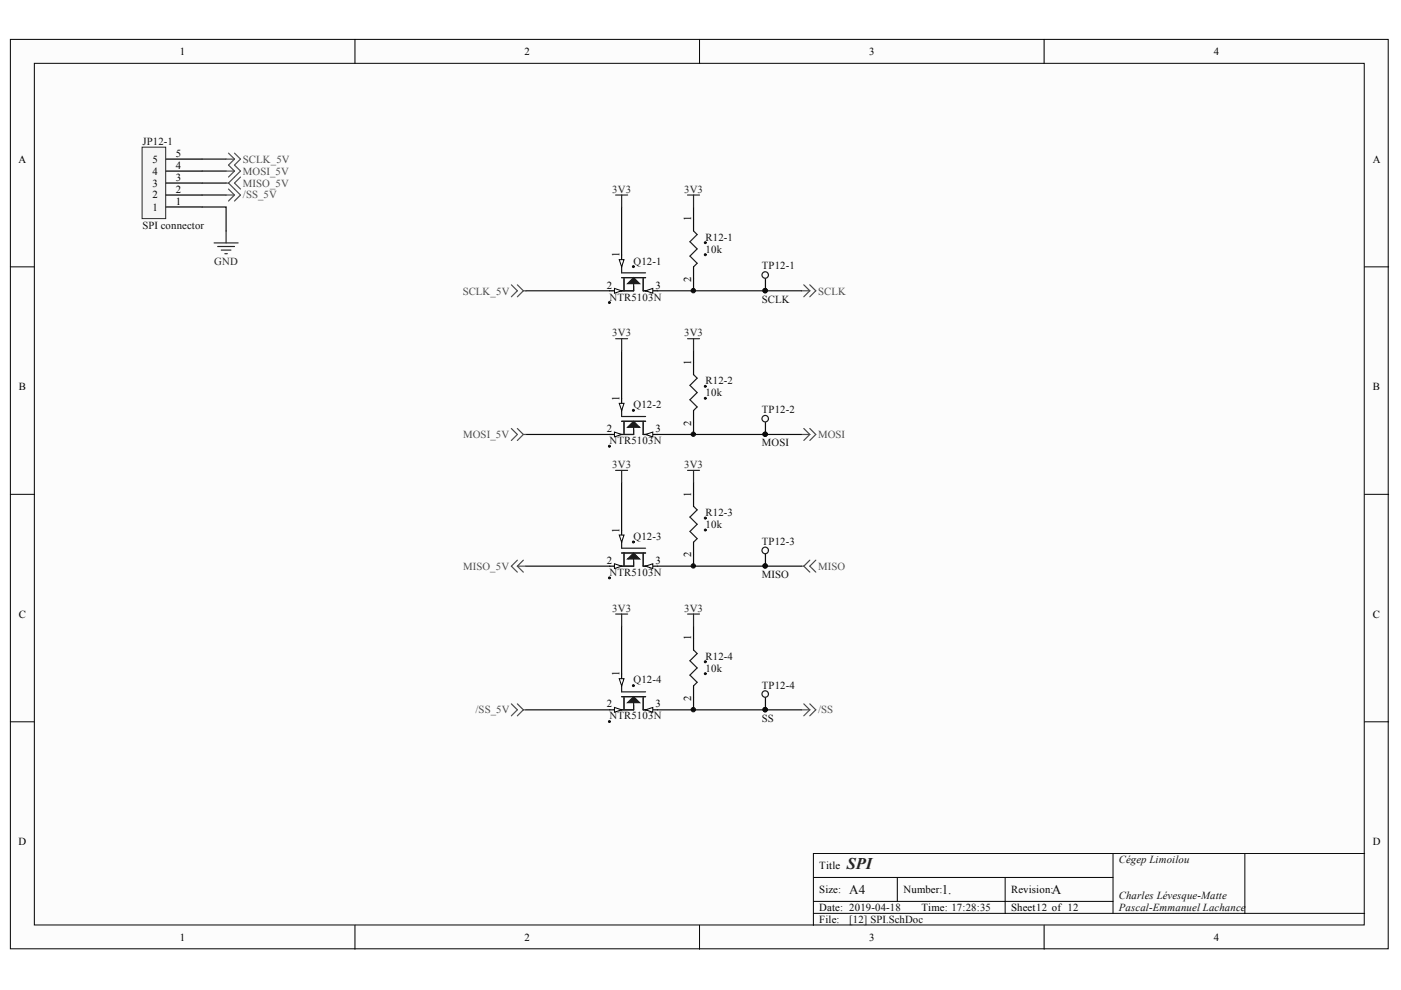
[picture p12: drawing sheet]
<svg xmlns="http://www.w3.org/2000/svg" width="297mm" height="210mm" viewBox="0 0 297 210" stroke-linecap="round" stroke-linejoin="round" font-family="sans-serif">
<g fill="#fcfcfc" stroke="#000" stroke-width=".21">
<path d="M2.2 8.4h292.1v192.8h-292.1z"/>
<path d="M7.3 13.4h281.9v182.7h-281.9z"/>
</g>
<g fill="none" stroke="#000" stroke-width=".21">
<path d="M75.3 8.4v5M148.3 8.4v5M221.4 8.4v5M2.2 56.6h5.1M289.3 56.6h5.1M2.2 104.8h5.1M289.3 104.8h5.1M2.2 153h5.1M289.3 153h5.1M75.3 196.2v5.1M148.3 196.2v5.1M172.5 186h63.5"/>
<path d="M172.5 193.7h116.8M172.5 191.1h63.5M190.2 186v5.1M213.1 186v7.7M221.4 196.2v5.1M236 181v12.7M263.9 181h-91.4v15.2M289.3 181h-25.4v12.7"/>
</g>
<path d="M30.1 31.2h5v15.2h-5z" fill="#f5f5f5" stroke="#262626" stroke-width=".21"/>
<path d="M35.2 38.8h7.7M35.2 36.3h7.7M35.2 33.7h7.7M35.2 41.4h7.7M35.2 43.9h7.7M131.8 54v2.6" fill="none" stroke="#000" stroke-width=".25"/>
<path d="M45.4 51.5h5.1M46.2 52.3h3.5M46.9 53h2.1M47.7 53.8h.5M47.9 49v2.5" fill="none" stroke="#262626" stroke-width=".25"/>
<path d="M42.9 38.8h5M42.9 36.3h5M42.9 33.7h5M42.9 43.9h5v5.1M42.9 41.4h5M131.8 43.9v10.1M147 43.9v2.5M147 59.1v2.6M111.5 61.7h17.8" fill="none" stroke="#0e0e0e" stroke-width=".25"/>
<path d="M47.9 33.7h1.8M47.9 36.3h1.8M47.9 38.8h.5M48.4 32.5l1.3 1.2M48.4 38.8l2.6 2.6-1.3 1.2M49.7 33.7l-1.3 1.3 1.3 1.3M49.7 32.5l1.3 1.2-1.3 1.3 1.3 1.3-2.6 2.5M49.7 36.3l-1.3 1.2M51 37.5l-1.3 1.3 1.3 1.3M47.9 41.4h1.8M48.4 40.1l1.3 1.3M49.7 41.4l-1.3 1.2" fill="none" stroke="#4c4c4c" stroke-width=".25"/>
<circle cx="147" cy="61.6" r=".46" fill="#0e0e0e" stroke="#0e0e0e" stroke-width=".21"/>
<path d="M133.1 60.1l1.2-1.2 1.3 1.2z" fill="#1c1c1c" stroke="#1c1c1c" stroke-width=".25"/>
<path d="M131.8 58.9h5.1M131.8 56.6v1.2h5.1M132.3 58.9v2.8M136.4 58.9v2.8h.5M134.3 60.1v1.6h-2.5" fill="none" stroke="#1c1c1c" stroke-width=".25"/>
<path d="M131.3 55.1h1l-.5 1.5z" fill="#fcfcfc" stroke="#000" stroke-width=".21"/>
<path d="M136.9 61.7h2.5" fill="none" stroke="#000" stroke-width=".25"/>
<path d="M136.9 61.7l1.5-.6v1.1z" fill="#fcfcfc" stroke="#000" stroke-width=".21"/>
<path d="M129.3 61.7h2.5" fill="none" stroke="#000" stroke-width=".25"/>
<path d="M130.3 61.1l1.5 .6-1.5 .5z" fill="#fcfcfc" stroke="#000" stroke-width=".21"/>
<g fill="#0e0e0e" stroke="#0e0e0e" stroke-width=".21">
<circle cx="134.3" cy="56.5" r=".2"/>
<circle cx="129.2" cy="64.1" r=".2"/>
<circle cx="149.5" cy="51.5" r=".2"/>
<circle cx="149.5" cy="54" r=".21"/>
<circle cx="162.2" cy="61.6" r=".47"/>
<circle cx="147" cy="92.1" r=".46"/>
</g>
<g fill="none" stroke="#1c1c1c" stroke-width=".25">
<path d="M147 49l.8 .7-1.5 1.6 1.5 1.5-1.5 1.5 1.5 1.5-.8 .8M131.8 89.3h5.1M131.8 87v1.3h5.1M132.3 89.3v2.8M134.3 90.6v1.5h-2.5M136.4 89.3v2.8h.5"/>
<circle cx="162.2" cy="58.3" r=".69"/>
</g>
<path d="M147 46.4v2.6M147 56.6v2.5M162.3 59.1v2.6M131.8 84.5v2.5" fill="none" stroke="#000" stroke-width=".25"/>
<path d="M130.5 41.4h2.6M131.8 41.4v2.5M145.8 41.4h2.5M147 41.4v2.5" fill="none" stroke="#262626" stroke-width=".25"/>
<path d="M108.4 60.4l1.3 1.3-1.3 1.2M109.7 60.4l1.3 1.3M111 61.7l-1.3 1.2M111 61.7h.5M169.9 61.7h1.8M170.4 60.4l1.3 1.3M171.7 61.7l-1.3 1.2M171.7 60.4l1.3 1.3-1.3 1.2" fill="none" stroke="#4c4c4c" stroke-width=".25"/>
<path d="M131.8 74.3v10.2M139.4 61.7h30.5M147 74.3v2.6M111.5 92.1h17.8M147 89.6v2.5" fill="none" stroke="#0e0e0e" stroke-width=".25"/>
<path d="M133.1 90.6l1.2-1.3 1.3 1.3z" fill="#1c1c1c" stroke="#1c1c1c" stroke-width=".25"/>
<path d="M131.3 85.5h1l-.5 1.5z" fill="#fcfcfc" stroke="#000" stroke-width=".21"/>
<path d="M136.9 92.1h2.5" fill="none" stroke="#000" stroke-width=".25"/>
<path d="M136.9 92.1l1.5-.5v1z" fill="#fcfcfc" stroke="#000" stroke-width=".21"/>
<path d="M129.3 92.1h2.5" fill="none" stroke="#000" stroke-width=".25"/>
<path d="M130.3 91.6l1.5 .5-1.5 .5z" fill="#fcfcfc" stroke="#000" stroke-width=".21"/>
<g fill="#0e0e0e" stroke="#0e0e0e" stroke-width=".21">
<circle cx="134.3" cy="87" r=".21"/>
<circle cx="129.2" cy="94.6" r=".21"/>
<circle cx="149.5" cy="81.9" r=".2"/>
<circle cx="149.5" cy="84.5" r=".2"/>
<circle cx="162.2" cy="92.1" r=".46"/>
<circle cx="147" cy="120" r=".46"/>
</g>
<g fill="none" stroke="#1c1c1c" stroke-width=".25">
<path d="M147 79.4l.8 .8-1.5 1.5 1.5 1.5-1.5 1.6 1.5 1.5-.8 .7M131.8 117.2h5.1M131.8 115v1.2h5.1M132.3 117.2v2.8M134.3 118.5v1.5h-2.5M136.4 117.2v2.8h.5"/>
<circle cx="162.2" cy="88.8" r=".69"/>
</g>
<path d="M147 76.9v2.5M147 87v2.6M162.3 89.6v2.5M131.8 112.4v2.6" fill="none" stroke="#000" stroke-width=".25"/>
<path d="M130.5 71.8h2.6M131.8 71.8v2.5M145.8 71.8h2.5M147 71.8v2.5" fill="none" stroke="#262626" stroke-width=".25"/>
<path d="M108.4 90.8l1.3 1.3-1.3 1.3M109.7 90.8l1.3 1.3M111 92.1l-1.3 1.3M111 92.1h.5M169.9 92.1h1.8M170.4 90.8l1.3 1.3M171.7 92.1l-1.3 1.3M171.7 90.8l1.3 1.3-1.3 1.3" fill="none" stroke="#4c4c4c" stroke-width=".25"/>
<path d="M139.4 92.1h30.5M131.8 102.3v10.1M147 102.3v2.5M147 117.5v2.5M111.5 120h17.8" fill="none" stroke="#0e0e0e" stroke-width=".25"/>
<path d="M133.1 118.5l1.2-1.3 1.3 1.3z" fill="#1c1c1c" stroke="#1c1c1c" stroke-width=".25"/>
<path d="M131.3 113.4h1l-.5 1.6z" fill="#fcfcfc" stroke="#000" stroke-width=".21"/>
<path d="M136.9 120h2.5" fill="none" stroke="#000" stroke-width=".25"/>
<path d="M136.9 120l1.5-.5v1z" fill="#fcfcfc" stroke="#000" stroke-width=".21"/>
<path d="M129.3 120h2.5" fill="none" stroke="#000" stroke-width=".25"/>
<path d="M130.3 119.5l1.5 .5-1.5 .5z" fill="#fcfcfc" stroke="#000" stroke-width=".21"/>
<g fill="#0e0e0e" stroke="#0e0e0e" stroke-width=".21">
<circle cx="134.3" cy="114.9" r=".2"/>
<circle cx="129.2" cy="122.5" r=".2"/>
<circle cx="149.5" cy="109.9" r=".21"/>
<circle cx="149.5" cy="112.4" r=".2"/>
<circle cx="162.2" cy="120" r=".46"/>
<circle cx="147" cy="150.5" r=".46"/>
</g>
<g fill="none" stroke="#1c1c1c" stroke-width=".25">
<path d="M147 107.3l.8 .8-1.5 1.5 1.5 1.6-1.5 1.5 1.5 1.5-.8 .8M131.8 147.7h5.1M131.8 145.4v1.3h5.1M132.3 147.7v2.8M134.3 149v1.5h-2.5M136.4 147.7v2.8h.5"/>
<circle cx="162.2" cy="116.7" r=".69"/>
</g>
<path d="M147 104.8v2.5M147 115v2.5M162.3 117.5v2.5M131.8 142.9v2.5" fill="none" stroke="#000" stroke-width=".25"/>
<path d="M130.5 99.7h2.6M131.8 99.7v2.6M145.8 99.7h2.5M147 99.7v2.6" fill="none" stroke="#262626" stroke-width=".25"/>
<path d="M109.7 118.8l-1.3 1.2 1.3 1.3M111 118.8l-1.3 1.2M171.7 118.8l-1.3 1.2M173 118.8l-1.3 1.2 1.3 1.3M109.7 120l1.3 1.3M109.7 120h1.8M169.9 120h.5M170.4 120l1.3 1.3" fill="none" stroke="#4c4c4c" stroke-width=".25"/>
<path d="M131.8 132.7v10.2M139.4 120h30.5M147 132.7v2.6M111.5 150.5h17.8M147 148v2.5" fill="none" stroke="#0e0e0e" stroke-width=".25"/>
<path d="M133.1 149l1.2-1.3 1.3 1.3z" fill="#1c1c1c" stroke="#1c1c1c" stroke-width=".25"/>
<path d="M131.3 143.9h1l-.5 1.5z" fill="#fcfcfc" stroke="#000" stroke-width=".21"/>
<path d="M136.9 150.5h2.5" fill="none" stroke="#000" stroke-width=".25"/>
<path d="M136.9 150.5l1.5-.5v1z" fill="#fcfcfc" stroke="#000" stroke-width=".21"/>
<path d="M129.3 150.5h2.5" fill="none" stroke="#000" stroke-width=".25"/>
<path d="M130.3 150l1.5 .5-1.5 .5z" fill="#fcfcfc" stroke="#000" stroke-width=".21"/>
<g fill="#0e0e0e" stroke="#0e0e0e" stroke-width=".21">
<circle cx="134.3" cy="145.4" r=".2"/>
<circle cx="129.2" cy="153" r=".2"/>
<circle cx="149.5" cy="140.3" r=".21"/>
<circle cx="149.5" cy="142.8" r=".2"/>
<circle cx="162.2" cy="150.5" r=".47"/>
</g>
<g fill="none" stroke="#1c1c1c" stroke-width=".25">
<path d="M147 137.8l.8 .8-1.5 1.5 1.5 1.5-1.5 1.5 1.5 1.6-.8 .7"/>
<circle cx="162.2" cy="147.2" r=".69"/>
</g>
<path d="M147 135.3v2.5M147 145.4v2.6M162.3 148v2.5" fill="none" stroke="#000" stroke-width=".25"/>
<path d="M130.5 130.2h2.6M131.8 130.2v2.5M145.8 130.2h2.5M147 130.2v2.5" fill="none" stroke="#262626" stroke-width=".25"/>
<path d="M108.4 149.2l1.3 1.3-1.3 1.3M109.7 149.2l1.3 1.3M111 150.5l-1.3 1.3M111 150.5h.5M169.9 150.5h1.8M170.4 149.2l1.3 1.3M171.7 150.5l-1.3 1.3M171.7 149.2l1.3 1.3-1.3 1.3" fill="none" stroke="#4c4c4c" stroke-width=".25"/>
<path d="M139.4 150.5h30.5" fill="none" stroke="#0e0e0e" stroke-width=".25"/>
<text font-size="3.5" fill="#262626" x="179.5" y="184.3">SPI</text>
<g font-size="2.8" fill="#0e0e0e">
<text x="180.1" y="189.5">A4</text>
<text x="199.7" y="189.5">1.</text>
<text x="223" y="189.5">A</text>
</g>
<g font-size="2.3">
<text x="38.1" y="11.7">1</text>
<text x="111.2" y="11.7">2</text>
<text x="184.3" y="11.7">3</text>
<text x="257.4" y="11.7">4</text>
<text x="3.9" y="34.5">A</text>
<text x="32.3" y="34.5">5</text>
<text x="37.3" y="35.7">4</text>
<text x="37.3" y="33.2">5</text>
<text x="291.1" y="34.5">A</text>
<text x="32.3" y="39.5">3</text>
<text x="32.3" y="37">4</text>
<text x="37.3" y="38.3">3</text>
<text x="37.3" y="40.8">2</text>
<text x="32.3" y="42.1">2</text>
<text x="32.3" y="44.7">1</text>
<text x="37.3" y="43.4">1</text>
<text x="146.6" y="46.9" transform="rotate(-90 146.6 46.9)">1</text>
<text x="131.3" y="54.6" transform="rotate(-90 131.3 54.6)">1</text>
<text x="146.6" y="59.7" transform="rotate(-90 146.6 59.7)">2</text>
<text x="128.6" y="61.2">2</text>
<text x="139" y="61.2">3</text>
<text x="146.6" y="77.4" transform="rotate(-90 146.6 77.4)">1</text>
<text x="4" y="82.7">B</text>
<text x="291.1" y="82.7">B</text>
<text x="131.3" y="85" transform="rotate(-90 131.3 85)">1</text>
<text x="128.6" y="91.6">2</text>
<text x="139" y="91.6">3</text>
<text x="146.6" y="90.2" transform="rotate(-90 146.6 90.2)">2</text>
<text x="146.6" y="105.3" transform="rotate(-90 146.6 105.3)">1</text>
<text x="131.3" y="113" transform="rotate(-90 131.3 113)">1</text>
<text x="128.6" y="119.6">2</text>
<text x="139" y="119.6">3</text>
<text x="146.6" y="118.1" transform="rotate(-90 146.6 118.1)">2</text>
<text x="4" y="131">C</text>
<text x="291.1" y="131">C</text>
<text x="146.6" y="135.8" transform="rotate(-90 146.6 135.8)">1</text>
<text x="131.3" y="143.4" transform="rotate(-90 131.3 143.4)">1</text>
<text x="128.6" y="150">2</text>
<text x="139" y="150">3</text>
<text x="146.6" y="148.6" transform="rotate(-90 146.6 148.6)">2</text>
<text x="3.9" y="179.2">D</text>
<text x="291.1" y="179.2">D</text>
<text x="173.7" y="184.3">Title</text>
<text x="173.7" y="189.4">Size:</text>
<text x="191.6" y="189.4">Number:</text>
<text x="214.4" y="189.4">Revision:</text>
<text x="173.7" y="193.2">Date: 2019-04-18</text>
<text x="173.7" y="195.7">File:</text>
<text x="195.4" y="193.2">Time: 17:28:35</text>
<text x="214.4" y="193.2">Sheet12 of 12</text>
<text x="38.1" y="199.5">1</text>
<text x="111.2" y="199.5">2</text>
<text x="184.3" y="199.5">3</text>
<text x="257.4" y="199.5">4</text>
</g>
<g font-size="2.3" fill="#0e0e0e">
<text x="30.2" y="30.7">JP12-1</text>
<text x="30.2" y="48.5">SPI connector</text>
<text x="149.6" y="51">R12-1</text>
<text x="149.6" y="53.6">10k</text>
<text x="134.3" y="56.1">Q12-1</text>
<text x="161.5" y="57.1">TP12-1</text>
<text x="129.2" y="63.7">NTR5103N</text>
<text x="161.5" y="64.2">SCLK</text>
<text x="149.6" y="81.5">R12-2</text>
<text x="149.6" y="84">10k</text>
<text x="134.3" y="86.5">Q12-2</text>
<text x="161.5" y="87.6">TP12-2</text>
<text x="129.2" y="94.1">NTR5103N</text>
<text x="161.5" y="94.6">MOSI</text>
<text x="149.6" y="109.4">R12-3</text>
<text x="149.6" y="112">10k</text>
<text x="134.3" y="114.5">Q12-3</text>
<text x="161.5" y="115.5">TP12-3</text>
<text x="129.2" y="122.1">NTR5103N</text>
<text x="161.5" y="122.6">MISO</text>
<text x="149.6" y="139.8">R12-4</text>
<text x="149.6" y="142.4">10k</text>
<text x="134.3" y="144.9">Q12-4</text>
<text x="161.5" y="146">TP12-4</text>
<text x="129.2" y="152.5">NTR5103N</text>
<text x="161.5" y="153">SS</text>
<text x="237.2" y="183">CégepLimoilou</text>
<text x="237.2" y="190.6">Charles Lévesque-Matte</text>
<text x="180.1" y="195.7">[12] SPI.SchDoc</text>
<text x="237.2" y="193.2">Pascal-Emmanuel Lachance</text>
</g>
<g font-size="2.3" fill="#4c4c4c">
<text x="51.5" y="34.5">SCLK_5V</text>
<text x="51.5" y="37">MOSI_5V</text>
<text x="51.5" y="39.5">MISO_5V</text>
<text x="51.5" y="42.1">/SS_5V</text>
<text x="98.1" y="62.4">SCLK_5V</text>
<text x="173.5" y="62.4">SCLK</text>
<text x="98.2" y="92.9">MOSI_5V</text>
<text x="173.5" y="92.9">MOSI</text>
<text x="98.2" y="120.8">MISO_5V</text>
<text x="173.5" y="120.8">MISO</text>
<text x="100.8" y="151.2">/SS_5V</text>
<text x="173.5" y="151.2">/SS</text>
</g>
<g font-size="2.3" fill="#262626">
<text x="129.8" y="40.8">3V3</text>
<text x="145" y="40.8">3V3</text>
<text x="45.4" y="56.1">GND</text>
<text x="129.8" y="71.3">3V3</text>
<text x="145" y="71.3">3V3</text>
<text x="129.8" y="99.2">3V3</text>
<text x="145" y="99.2">3V3</text>
<text x="129.8" y="129.7">3V3</text>
<text x="145" y="129.7">3V3</text>
</g>
</svg>
